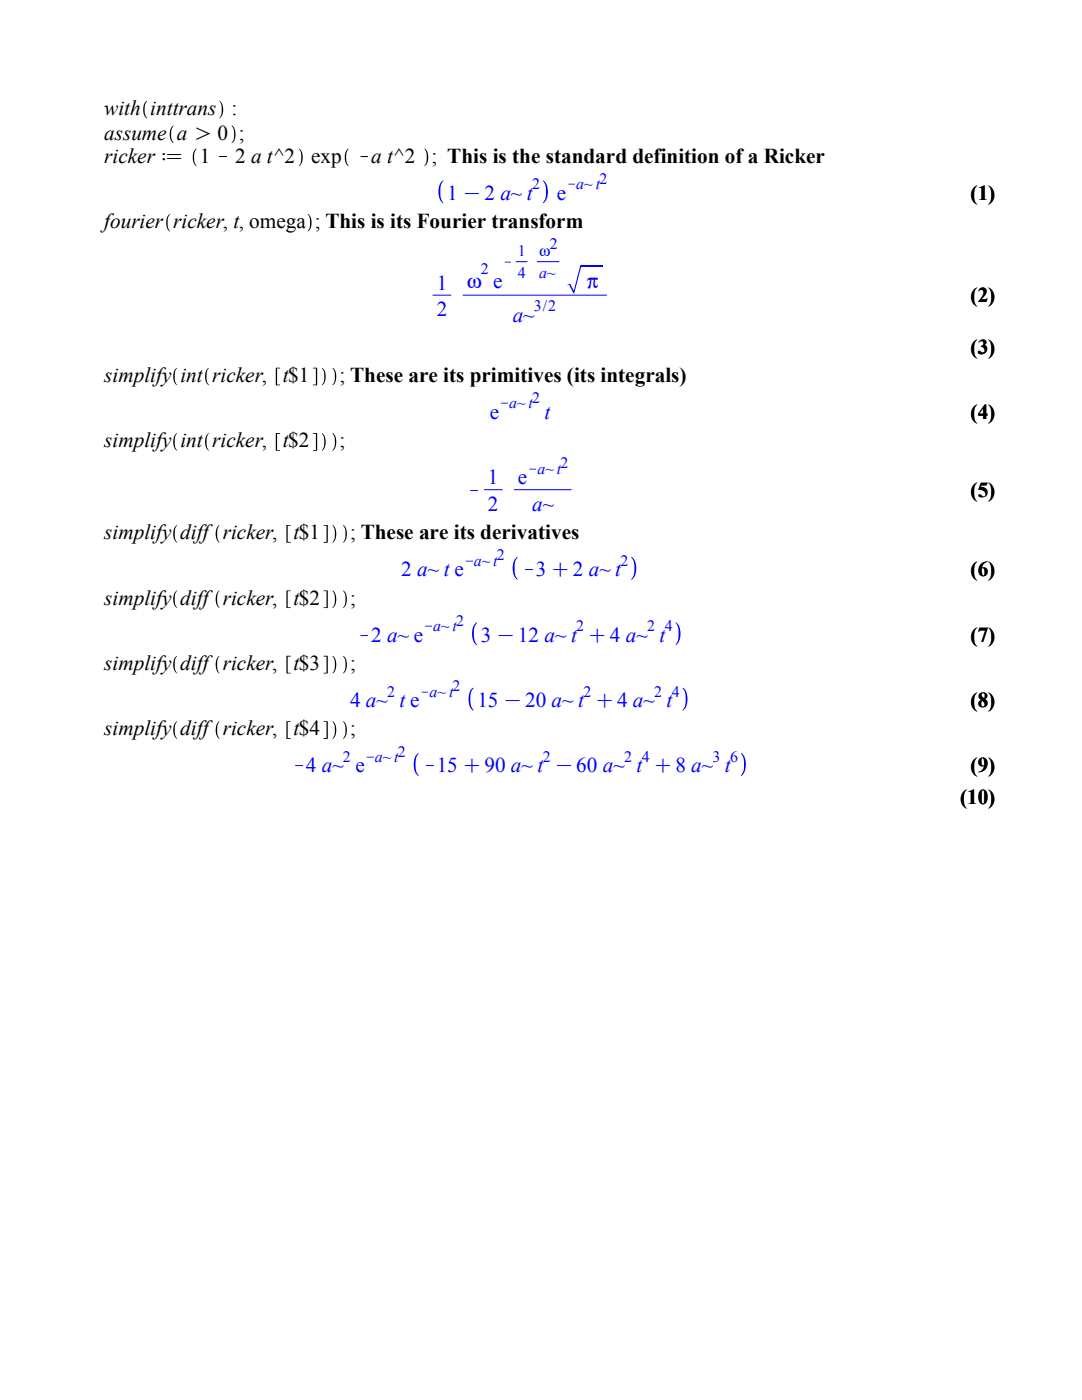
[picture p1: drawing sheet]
<svg xmlns="http://www.w3.org/2000/svg" width="216mm" height="279mm" viewBox="0 0 216 279" stroke-linecap="round" stroke-linejoin="round" font-family="sans-serif">
<path d="M29 20.3l.3-.2 .1 .1a3 3 0 0 0 0 3.3l-.1 .1a1.86 1.86 0 0 1-.7-1.8v.1a2.27 2.27 0 0 1 .4-1.6zM34.3 25.3l.3-.3v.1a3.4 3.4 0 0 0 0 3.5 1.86 1.86 0 0 1-.7-1.8 2.3 2.3 0 0 1 .4-1.5zM38.9 29.8l.3-.2v.1a3 3 0 0 0 0 3.4v.1a1.86 1.86 0 0 1-.7-1.8 2.27 2.27 0 0 1 .4-1.6zM43.8 20.1a1.88 1.88 0 0 1 .7 1.8v-.1a1.5 1.5 0 0 1-.7 1.8 3.4 3.4 0 0 0 0-3.5zM46.3 25a1.86 1.86 0 0 1 .7 1.8 2.04 2.04 0 0 1-.7 1.8l-.1-.1a3 3 0 0 0 0-3.4zM59.7 29.6a1.88 1.88 0 0 1 .7 1.8 1.5 1.5 0 0 1-.8 1.7 3.4 3.4 0 0 0 .1-3.5zM69.2 29.8l.3-.2 .1 .1a3 3 0 0 0 0 3.4l-.1 .1a1.86 1.86 0 0 1-.7-1.8 2.27 2.27 0 0 1 .4-1.6zM84.7 29.6a1.86 1.86 0 0 1 .7 1.8 2.06 2.06 0 0 1-.7 1.8 3.9 3.9 0 0 0 0-3.6z" fill="#000"/>
<g fill="#00f">
<path d="M88.1 36.3l.3-.3 .1 .1a4.1 4.1 0 0 0-.6 3.4l.6 .9-.1 .2a2.46 2.46 0 0 1-.9-2.4v.1a2.96 2.96 0 0 1 .6-2z"/>
<path d="M108.4 36a2.41 2.41 0 0 1 .9 2.3v-.1a2.67 2.67 0 0 1-.9 2.4l-.1-.2a4.1 4.1 0 0 0 .6-3.3l-.6-1z"/>
</g>
<path d="M33.6 42.9l.3-.2 .1 .1a3.3 3.3 0 0 0-.1 3.4 1.84 1.84 0 0 1-.7-1.8v.1a2.27 2.27 0 0 1 .4-1.6zM61.4 42.7a1.84 1.84 0 0 1 .8 1.8v-.1a2.04 2.04 0 0 1-.8 1.8 3.9 3.9 0 0 0 0-3.5z" fill="#000"/>
<path d="M86.4 58.9h3.6M103 52.2h2.1M107.3 52.2h4.2" fill="none" stroke="#00f" stroke-width=".2"/>
<path d="M115.8 52.9h.2l-1.4 5.7h-.2l-.9-1.8-.3 .1v-.1l.6-.2 .7 1.4z" fill="#00f"/>
<path d="M116 53.1h4.3" fill="none" stroke="#00f" stroke-width=".36"/>
<path d="M92.4 58.9h28.6M96.7 97.7h3.5M102.7 97.7h11.2" fill="none" stroke="#00f" stroke-width=".2"/>
<g fill="#000">
<path d="M35 73.6l.3-.2a3.7 3.7 0 0 0 0 3.5 1.86 1.86 0 0 1-.7-1.8v.1a2.25 2.25 0 0 1 .4-1.6zM41.4 73.6l.3-.2a3.7 3.7 0 0 0 0 3.5 1.86 1.86 0 0 1-.8-1.8v.1a2.25 2.25 0 0 1 .5-1.6zM55 73.4h.9v.1h-.6v3.3h.6v.1h-.9zM62.4 73.4h.9v3.5h-.9v-.1h.6v-3.3h-.6zM64.3 73.4a1.84 1.84 0 0 1 .7 1.8v-.1a2.04 2.04 0 0 1-.7 1.8l-.1-.1a3.3 3.3 0 0 0 .1-3.4zM66.4 73.4a1.84 1.84 0 0 1 .7 1.8v-.1a2.04 2.04 0 0 1-.7 1.8l-.1-.1a3.3 3.3 0 0 0 .1-3.4zM35 86.6l.3-.2a3.7 3.7 0 0 0 0 3.6 1.88 1.88 0 0 1-.7-1.8 2.28 2.28 0 0 1 .4-1.6zM41.4 86.6l.3-.2a3.7 3.7 0 0 0 0 3.6 1.88 1.88 0 0 1-.8-1.8 2.28 2.28 0 0 1 .5-1.6zM55 86.4h.9v.2h-.6v3.2h.6v.2h-.9zM62.4 86.4h.9v3.6h-.9v-.2h.6v-3.2h-.6zM64.3 86.4a1.86 1.86 0 0 1 .7 1.8 2.04 2.04 0 0 1-.7 1.8l-.1-.1a3 3 0 0 0 0-3.4zM66.4 86.4a1.86 1.86 0 0 1 .7 1.8 2.04 2.04 0 0 1-.7 1.8l-.1-.1a3 3 0 0 0 0-3.4z"/>
<path d="M35 105l.3-.2a3.7 3.7 0 0 0 0 3.5 1.88 1.88 0 0 1-.7-1.8v.1a2.25 2.25 0 0 1 .4-1.6zM43.5 105l.3-.2a3.7 3.7 0 0 0 0 3.5 1.88 1.88 0 0 1-.8-1.8v.1a2.25 2.25 0 0 1 .5-1.6zM57.1 104.8h.9v.1h-.6v3.2h.6v.2h-.9zM64.6 104.8h.8v3.5h-.8v-.2h.6v-3.2h-.6zM66.4 104.8a1.86 1.86 0 0 1 .7 1.8v-.1a2.06 2.06 0 0 1-.7 1.8 3.7 3.7 0 0 0 0-3.5zM68.5 104.8a1.86 1.86 0 0 1 .7 1.8v-.1a2.06 2.06 0 0 1-.7 1.8 3.7 3.7 0 0 0 0-3.5z"/>
</g>
<g fill="#00f">
<path d="M102.9 111.4l.4-.3v.1a4.1 4.1 0 0 0-.5 3.4l.5 1v.1a2.46 2.46 0 0 1-1-2.3v.1a2.96 2.96 0 0 1 .6-2.1z"/>
<path d="M126 111.1a2.41 2.41 0 0 1 1 2.4v-.1a2.67 2.67 0 0 1-1 2.3l-.1-.1a4.2 4.2 0 0 0 .4-3.9l-.4-.4z"/>
</g>
<path d="M64.6 117.8h.8v3.5h-.8v-.1h.6v-3.2h-.6zM66.4 117.8a1.84 1.84 0 0 1 .7 1.8v-.1a2.04 2.04 0 0 1-.7 1.8h-.1a3.3 3.3 0 0 0 .1-3.5zM68.5 117.8a1.84 1.84 0 0 1 .7 1.8v-.1a2.04 2.04 0 0 1-.7 1.8h-.1a3.3 3.3 0 0 0 .1-3.5zM35 118l.3-.2a3.7 3.7 0 0 0 0 3.5 1.86 1.86 0 0 1-.7-1.8v.1a2.25 2.25 0 0 1 .4-1.6zM43.5 118l.3-.2a3.7 3.7 0 0 0 0 3.5 1.86 1.86 0 0 1-.8-1.8v.1a2.25 2.25 0 0 1 .5-1.6zM57.1 117.8h.9v.2h-.6v3.2h.6v.1h-.9z" fill="#000"/>
<g fill="#00f">
<path d="M94.8 124.5l.3-.3 .1 .1a3.9 3.9 0 0 0 0 4.4l-.1 .1a2.43 2.43 0 0 1-.9-2.4v.1a2.98 2.98 0 0 1 .6-2z"/>
<path d="M134.8 124.2a2.4 2.4 0 0 1 1 2.3v-.1a2.64 2.64 0 0 1-1 2.4v-.1a4.1 4.1 0 0 0 .5-3.4l-.2-.6-.3-.4z"/>
</g>
<path d="M35 131.1l.3-.2a3.7 3.7 0 0 0 0 3.5 1.88 1.88 0 0 1-.7-1.8v.1a2.28 2.28 0 0 1 .4-1.6zM43.5 131.1l.3-.2a3.7 3.7 0 0 0 0 3.5 1.88 1.88 0 0 1-.8-1.8v.1a2.28 2.28 0 0 1 .5-1.6zM57.1 130.9h.9v.1h-.6v3.3h.6v.1h-.9zM64.6 130.9h.8v3.5h-.8v-.1h.6v-3.3h-.6zM66.4 130.9a1.86 1.86 0 0 1 .7 1.8v-.1a2.04 2.04 0 0 1-.7 1.8l-.1-.1a3 3 0 0 0 0-3.3zM68.5 130.9a1.86 1.86 0 0 1 .7 1.8v-.1a2.04 2.04 0 0 1-.7 1.8l-.1-.1a3 3 0 0 0 0-3.3z" fill="#000"/>
<g fill="#00f">
<path d="M94.1 137.5l.3-.3 .1 .2a4 4 0 0 0-.6 3.3l.6 1-.1 .1a2.38 2.38 0 0 1-.9-2.3v.1a2.97 2.97 0 0 1 .6-2.1z"/>
<path d="M136.2 137.2a2.45 2.45 0 0 1 1 2.4v-.1a2.68 2.68 0 0 1-1 2.3v-.1a4 4 0 0 0 .5-3.4l-.5-.9z"/>
</g>
<path d="M35 144.1l.3-.2a3.7 3.7 0 0 0 0 3.6 1.88 1.88 0 0 1-.7-1.8 2.25 2.25 0 0 1 .4-1.6zM43.5 144.1l.3-.2a3.7 3.7 0 0 0 0 3.6 1.88 1.88 0 0 1-.8-1.8 2.25 2.25 0 0 1 .5-1.6zM57.1 143.9h.9v.2h-.6v3.2h.6v.2h-.9zM64.6 143.9h.8v3.6h-.8v-.2h.6v-3.2h-.6zM66.4 143.9a1.86 1.86 0 0 1 .7 1.8 2.06 2.06 0 0 1-.7 1.8 3.7 3.7 0 0 0 0-3.6zM68.5 143.9a1.86 1.86 0 0 1 .7 1.8 2.06 2.06 0 0 1-.7 1.8 3.7 3.7 0 0 0 0-3.6z" fill="#000"/>
<g fill="#00f">
<path d="M83.1 150.6l.4-.3 .1 .1a3.9 3.9 0 0 0 0 4.3l-.1 .2a2.5 2.5 0 0 1-.9-2.4v.1a3 3 0 0 1 .5-2z"/>
<path d="M147.9 150.3a2.4 2.4 0 0 1 .9 2.3v-.1a2.72 2.72 0 0 1-.9 2.4l-.1-.2a4 4 0 0 0 .6-3.3l-.6-1z"/>
</g>
<g font-size="4.2">
<text x="20.8" y="22.9">with inttrans</text>
<text x="46.2" y="22.9">:</text>
<text x="20.8" y="27.9">assume a O0 ;</text>
<text x="20.8" y="32.4">ricker d</text>
<text x="39.9" y="32.4">1 K2 a t^2</text>
<text x="62.1" y="32.4">exp</text>
<text x="71.3" y="32.4">Ka t^2</text>
<text x="86.1" y="32.4">; This is the standard definition of a Ricker</text>
<text x="193.7" y="39.9">(1)</text>
<text x="20.8" y="45.5">fourier ricker, t, omega ; This is its Fourier transform</text>
<text x="193.7" y="60.3">(2)</text>
<text x="193.7" y="70.5">(3)</text>
<text x="20.8" y="76.2">simplify int ricker,</text>
<text x="56.5" y="76.2">t$1</text>
<text x="67.7" y="76.2">; These are its primitives (its integrals)</text>
<text x="193.7" y="83.6">(4)</text>
<text x="20.8" y="89.3">simplify int ricker,</text>
<text x="56.5" y="89.3">t$2</text>
<text x="67.7" y="89.3">;</text>
<text x="193.7" y="99.1">(5)</text>
<text x="20.8" y="107.6">simplify diff ricker,</text>
<text x="58.6" y="107.6">t$1</text>
<text x="69.8" y="107.6">; These are its derivatives</text>
<text x="193.7" y="115">(6)</text>
<text x="20.8" y="120.7">simplify diff ricker,</text>
<text x="58.6" y="120.7">t$2</text>
<text x="69.8" y="120.7">;</text>
<text x="193.7" y="128.1">(7)</text>
<text x="20.8" y="133.7">simplify diff ricker,</text>
<text x="58.6" y="133.7">t$3</text>
<text x="69.8" y="133.7">;</text>
<text x="193.7" y="141.1">(8)</text>
<text x="20.8" y="146.7">simplify diff ricker,</text>
<text x="58.6" y="146.7">t$4</text>
<text x="69.8" y="146.7">;</text>
<text x="193.7" y="154.2">(9)</text>
<text x="191.6" y="160.5">(10)</text>
</g>
<g font-size="4.2" fill="#00f">
<text x="89.3" y="39.9">1K2 a~ t</text>
<text x="111.1" y="39.9">e</text>
<text x="87.1" y="57.8">1</text>
<text x="93.1" y="57.5">ω e</text>
<text x="117.1" y="57.5">π</text>
<text x="87.1" y="63.1">2</text>
<text x="102.3" y="64.2">a~</text>
<text x="97.7" y="83.6">e</text>
<text x="108.6" y="83.6">t</text>
<text x="93.1" y="99.1">K</text>
<text x="97.4" y="96.7">1</text>
<text x="97.4" y="102">2</text>
<text x="103.4" y="96.7">e</text>
<text x="106.2" y="102">a~</text>
<text x="80.1" y="115">2 a~ t e</text>
<text x="104.1" y="115">K3C2 a~ t</text>
<text x="71.3" y="128.1">K2 a~ e</text>
<text x="95.9" y="128.1">3 K12 a~ t C4 a~ t</text>
<text x="69.8" y="141.1">4 a~ t e</text>
<text x="95.2" y="141.1">15K20 a~ t C4 a~ t</text>
<text x="58.2" y="154.2">K4 a~ e</text>
<text x="84.3" y="154.2">K15C90 a~ t K60 a~ t C8 a~ t</text>
</g>
<g font-size="3.2" fill="#00f">
<text x="106.2" y="37.7">2</text>
<text x="112.9" y="37.7">Ka~ t</text>
<text x="119.6" y="36.7">2</text>
<text x="100.2" y="53.3">K</text>
<text x="103.4" y="51.2">1</text>
<text x="107.6" y="51.2">ω</text>
<text x="109.7" y="49.7">2</text>
<text x="95.9" y="54.7">2</text>
<text x="103.4" y="55.4">4</text>
<text x="107.6" y="55.4">a~</text>
<text x="106.5" y="62.1">3/2</text>
<text x="99.5" y="81.5">Ka~ t</text>
<text x="106.2" y="80.4">2</text>
<text x="105.1" y="94.6">Ka~ t</text>
<text x="111.8" y="93.5">2</text>
<text x="92.4" y="112.9">Ka~ t</text>
<text x="99.1" y="111.8">2</text>
<text x="123.8" y="112.9">2</text>
<text x="84.3" y="125.9">Ka~ t</text>
<text x="91" y="124.9">2</text>
<text x="115" y="125.9">2</text>
<text x="129.1" y="125.9">2</text>
<text x="132.7" y="125.9">4</text>
<text x="90.3" y="137.9">2</text>
<text x="77.3" y="139">2</text>
<text x="83.6" y="139">Ka~ t</text>
<text x="116.4" y="139">2</text>
<text x="130.5" y="139">2</text>
<text x="134" y="139">4</text>
<text x="68.4" y="152">2</text>
<text x="72.7" y="152">Ka~ t</text>
<text x="79.4" y="151">2</text>
<text x="108.3" y="152">2</text>
<text x="124.5" y="152">2</text>
<text x="128.1" y="152">4</text>
<text x="142.2" y="152">3</text>
<text x="145.7" y="152">6</text>
</g>
</svg>
